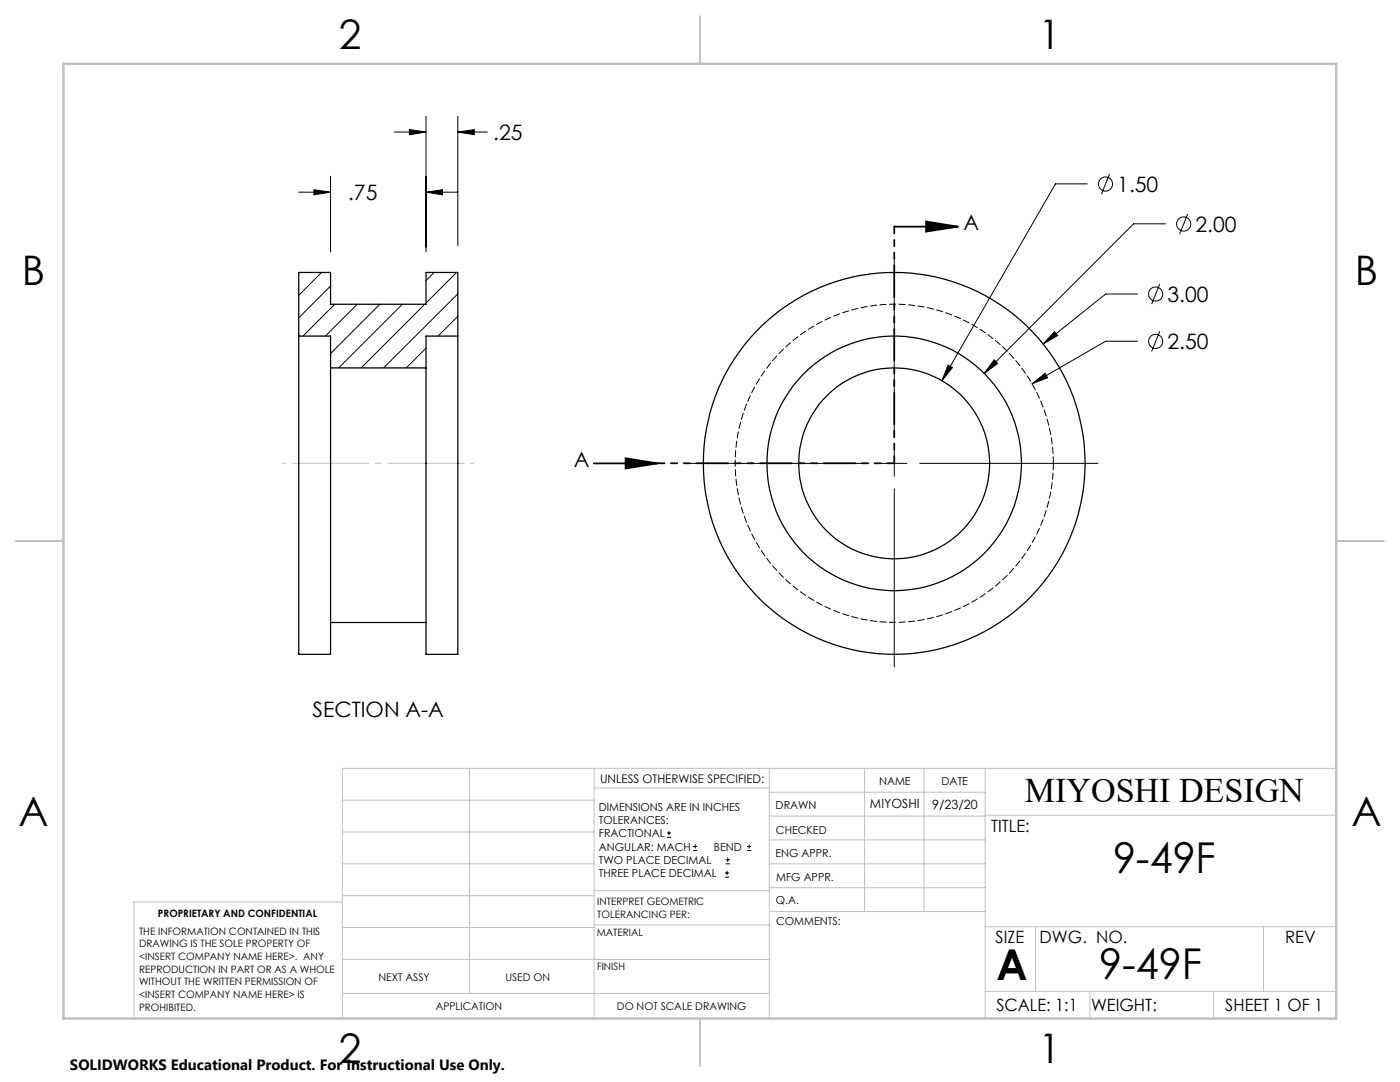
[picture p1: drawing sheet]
<svg xmlns="http://www.w3.org/2000/svg" width="279mm" height="216mm" viewBox="0 0 279 216" stroke-linecap="round" stroke-linejoin="round" font-family="sans-serif">
<g fill="none" stroke="#000" stroke-width=".2">
<path d="M59.6 38.3h6.4M62.7 37.9l3.3 .4-3.3 .6zM66 35.2v15.1M78.7 26.4h6.3M81.7 25.9l3.3 .5-3.3 .5zM85 38.3l3.3-.4v1zM85 23.2v27.1M85 38.3h6.4M91.4 26.4l3.3-.5v1zM91.4 23.2v25.8M91.4 26.4h5.9M217 36.7h-6.4l-22.6 39.3"/>
<path d="M221.4 34.7l-1.6 4M59.7 54.4l-.1 .1M64.2 54.4l-4.6 4.5M66 57.1l-6.4 6.3M86.6 54.4l-1.6 1.6M91.1 54.4l-6.1 6.1M91.4 58.6l-14.8 14.8M178.5 51.8v35.6M227 58.7h-6.3l-12.5 10M231.5 56.7l-1.7 4M232.6 44.7h-6.4l-29.8 29.8M237 42.7l-1.6 4"/>
<path d="M66.8 60.7l-6.3 6.4M71.3 60.7l-6.4 6.4M75.8 60.7l-9.8 9.9M80.3 60.7l-12.7 12.7M84.8 60.7l-12.7 12.7M85 69.5l-3.9 3.9M91.4 63.1l-4 4M189.2 72.8l.9 .5-2.1 2.7zM198.4 71.8l.7 .7-2.7 2zM206 76.6l2.6-2.1 .5 .9zM210.4 66.2l.7 .8-2.9 1.7zM227 68.1h-6.3l-14.7 8.5"/>
<path d="M231.5 66.1l-1.7 4M137.8 92.5h35.6M175.9 92.5h5.1M178.5 89.9v5.1M178.5 97.5v35.6M183.6 92.5h35.5M133.1 167.1h.8M133.1 166.2h.8M133.5 165.8v.9M138.3 169.7h.8M138.3 168.9h.8M138.7 168.5v.8"/>
<path d="M144.7 175h.8M144.7 174.2h.8M144.8 172.4h.9M144.8 171.6h.9M145.1 173.8v.8M145.2 171.1v.9M149.1 169.7h.8M149.1 168.9h.8M149.5 168.5v.8"/>
<circle cx="220.6" cy="36.7" r="1.41"/>
<circle cx="230.6" cy="58.7" r="1.41"/>
<circle cx="236.2" cy="44.7" r="1.42"/>
<circle cx="230.6" cy="68.1" r="1.41"/>
</g>
<path d="M178.5 45.2h12.7M184.8 44.2l6.4 1-6.4 1zM118.5 92.5h12.7M124.8 91.4l6.4 1.1-6.4 1z" fill="none" stroke="#000" stroke-width=".35"/>
<path d="M178.5 92.4v-47.2M178.5 92.4h-47.3" fill="none" stroke="#000" stroke-width=".35" stroke-dasharray="6.3 1.3 1.3 1.3 1.3 1.3" stroke-dashoffset="5"/>
<path d="M56.4 92.4h38.1" fill="none" stroke="#c0c0c0" stroke-width=".2" stroke-dasharray="15.2 1.3 1.3 1.3" stroke-dashoffset="-1.9"/>
<g fill="none" stroke="#c0c0c0" stroke-width=".2">
<path d="M68.3 159.7h50.3M93.7 153.3v44.9M118.6 153.3v49.9M118.6 157.2h34.9M153.5 153.3v49.9M153.5 158.1h43.1M172.5 153.3v28.6M184.4 153.3v28.6M196.6 153.3v49.9M266.7 153.3h-198.4v49.9M68.3 178.7h50.3M68.3 172.4h50.3"/>
<path d="M68.3 166h50.3M68.3 180h-41.6v23.2M118.6 177.7h35M153.5 167.6h43.1M153.5 162.8h43.1M153.5 172.4h43.1M153.5 177.1h43.1M196.6 162.7h70.1M68.3 198.2h85.2M68.3 191.4l85.2 .1M68.3 185.1h50.3M118.6 184.6h35"/>
<path d="M153.6 181.9h43M196.6 197.8h70.1M196.6 184.9h70.1M206.7 184.9v12.9M217.5 197.8v5.4M242.2 197.8v5.4M252.2 184.9v12.9"/>
</g>
<path d="M139.7 3.2v9.5M3.1 107.9h9.6M266.7 107.9h9.5M139.7 203.2v9.6" fill="none" stroke="#c0c0c0" stroke-width=".25"/>
<path d="M12.7 12.7h254v190.5h-254z" fill="none" stroke="#c0c0c0" stroke-width=".5"/>
<g fill="#000">
<path d="M184.8 44.2l6.4 1-6.4 1zM124.8 91.4l6.4 1.1-6.4 1z"/>
<path d="M189.2 72.8l-1.2 3.2 2.1-2.7zM206 76.6l3.1-1.2-.5-.9zM198.4 71.8l-2 2.7 2.7-2zM210.4 66.2l-2.2 2.5 2.9-1.7zM62.7 37.9l3.3 .4-3.3 .6zM85 38.3l3.3-.4v1zM81.7 25.9l3.3 .5-3.3 .5zM91.4 26.4l3.3-.5v1z"/>
</g>
<g fill="none" stroke="#000" stroke-width=".25">
<path d="M59.6 67.1v63.5h6.4v-57.2M59.6 67.1v-12.7h6.4v6.3h19v-6.3h6.4v12.7M59.6 67.1h6.4v6.3M66 73.4h19M91.4 67.1v63.5h-6.4v-57.2M91.4 67.1h-6.4v6.3M66 124.2h19"/>
<circle cx="178.5" cy="92.5" r="19.1"/>
<circle cx="178.5" cy="92.5" r="38.1"/>
<circle cx="178.5" cy="92.4" r="25.4"/>
</g>
<path d="M210.2 92.4a31.7 31.7 0 0 0-46.7-28 31.7 31.7 0 0 0-2.7 54.4 31.7 31.7 0 0 0 49.3-23.2l.1-3.2" fill="none" stroke="#000" stroke-width=".2" stroke-dasharray="1.3 .6"/>
<g font-size="8.5">
<text x="222.1" y="174.2">9-49F</text>
<text x="198.9" y="195.5">A</text>
<text x="219.4" y="195.4">9-49F</text>
</g>
<g font-size="8.1">
<text x="67.6" y="9.7">2</text>
<text x="207.3" y="9.7">1</text>
<text x="4.4" y="57">B</text>
<text x="270.4" y="57">B</text>
<text x="3.7" y="164.9">A</text>
<text x="269.7" y="164.9">A</text>
<text x="67.6" y="212.2">2</text>
<text x="207.3" y="212.2">1</text>
</g>
<text font-size="6.9" x="204.5" y="160.1">MIYOSHI DESIGN</text>
<g font-size="4.2">
<text x="98.4" y="27.9">.25</text>
<text x="69.5" y="39.9">.75</text>
<text x="223" y="38.3">1.50</text>
<text x="192.3" y="45.9">A</text>
<text x="238.6" y="46.2">2.00</text>
<text x="233" y="60.2">3.00</text>
<text x="233" y="69.7">2.50</text>
<text x="114.5" y="93.1">A</text>
<text x="62.4" y="143">SECTION A-A</text>
</g>
<g font-size="3.4">
<text x="197.8" y="166">TITLE:</text>
<text x="198.7" y="188.1">SIZE</text>
<text x="207.5" y="188.1">DWG. NO.</text>
<text x="256.5" y="188.2">REV</text>
<text x="198.8" y="201.7">SCALE: 1:1</text>
<text x="217.7" y="201.8">WEIGHT:</text>
<text x="244.5" y="201.7">SHEET 1 OF 1</text>
</g>
<text font-size="3" x="14" y="213.5">SOLIDWORKS Educational Product. For Instructional Use Only.</text>
<g font-size="2.5">
<text x="173.6" y="161.3">MIYOSHI</text>
<text x="186" y="161.4">9/23/20</text>
</g>
<text font-size="2.4" x="119.8" y="156.2">UNLESS OTHERWISE SPECIFIED:</text>
<g font-size="2.2">
<text x="119.5" y="161.8">DIMENSIONS ARE IN INCHES</text>
<text x="154.8" y="161.4">DRAWN</text>
<text x="175.4" y="156.6">NAME</text>
<text x="187.9" y="156.7">DATE</text>
<text x="119.5" y="164.4">TOLERANCES:</text>
<text x="119.5" y="167.1">FRACTIONAL</text>
<text x="154.9" y="166.3">CHECKED</text>
<text x="119.5" y="169.7">ANGULAR: MACH</text>
<text x="119.5" y="172.4">TWO PLACE DECIMAL</text>
<text x="142.5" y="169.7">BEND</text>
<text x="154.8" y="171">ENG APPR.</text>
<text x="119.5" y="175">THREE PLACE DECIMAL</text>
<text x="154.9" y="175.7">MFG APPR.</text>
<text x="154.9" y="180.4">Q.A.</text>
<text x="154.9" y="184.6">COMMENTS:</text>
</g>
<g font-size="2.1">
<text x="75.5" y="195.7">NEXT ASSY</text>
<text x="100.9" y="195.7">USED ON</text>
<text x="86.9" y="201.5">APPLICATION</text>
<text x="123.1" y="201.6">DO NOT SCALE DRAWING</text>
</g>
<g font-size="2">
<text x="31.5" y="182.9">PROPRIETARY AND CONFIDENTIAL</text>
<text x="119.2" y="180.6">INTERPRET GEOMETRIC</text>
<text x="119.2" y="183.1">TOLERANCING PER:</text>
<text x="27.8" y="186.5">THE INFORMATION CONTAINED IN THIS</text>
<text x="27.8" y="189">DRAWING IS THE SOLE PROPERTY OF</text>
<text x="27.8" y="191.6">&lt;INSERT COMPANY NAME HERE&gt;. ANY</text>
<text x="119.1" y="186.7">MATERIAL</text>
<text x="27.8" y="194.1">REPRODUCTION IN PART OR AS A WHOLE</text>
<text x="27.8" y="196.6">WITHOUT THE WRITTEN PERMISSION OF</text>
<text x="119.1" y="193.5">FINISH</text>
<text x="27.8" y="199.1">&lt;INSERT COMPANY NAME HERE&gt; IS</text>
<text x="27.8" y="201.7">PROHIBITED.</text>
</g>
</svg>
